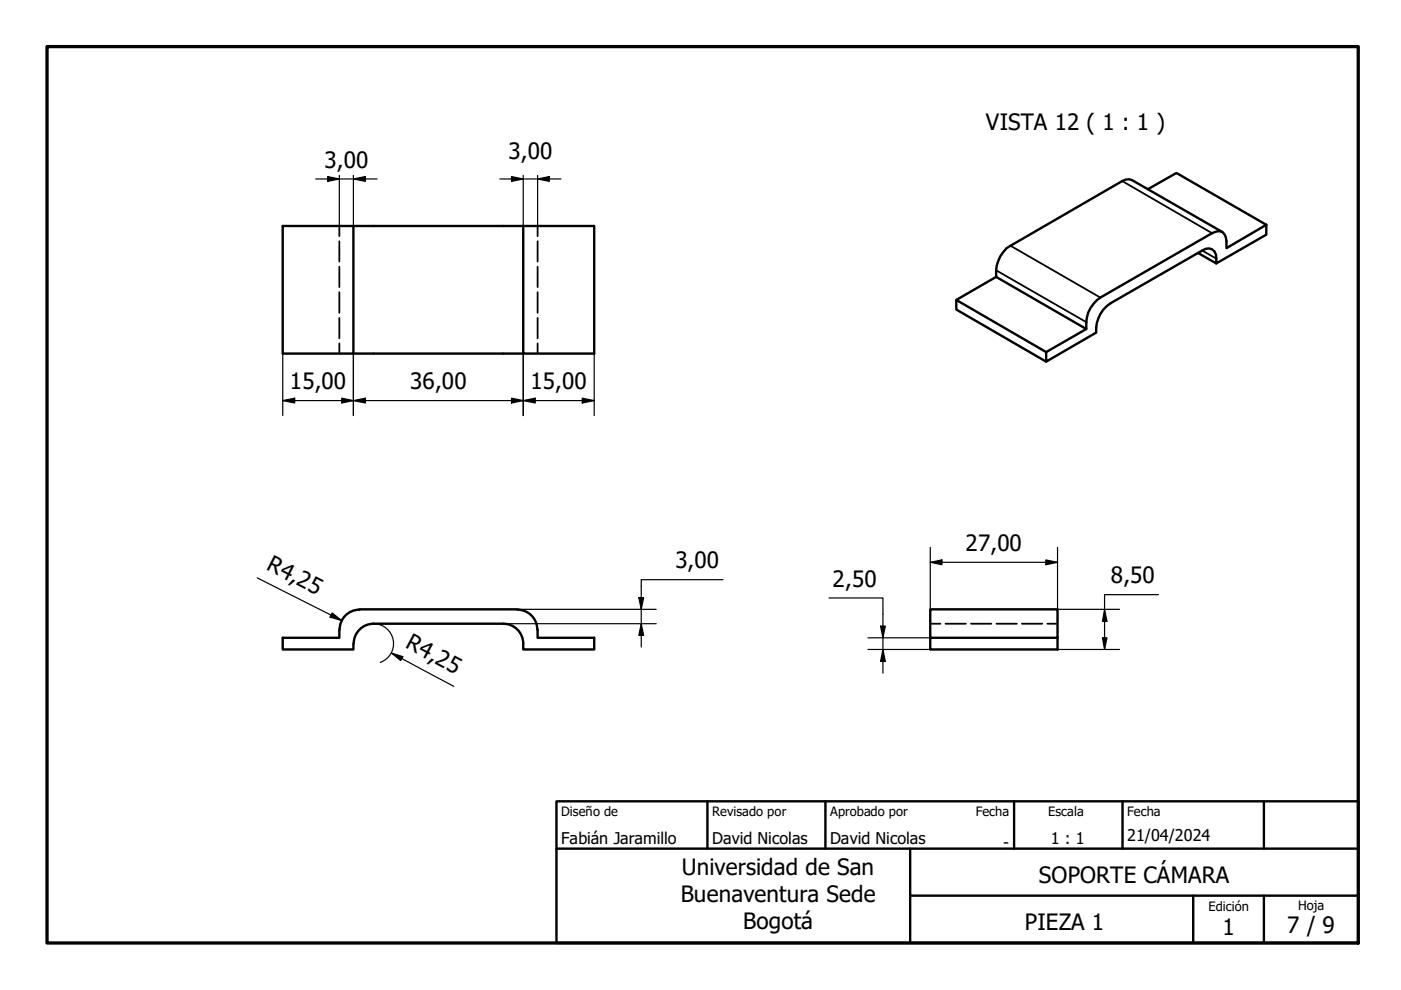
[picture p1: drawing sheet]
<svg xmlns="http://www.w3.org/2000/svg" width="297mm" height="210mm" viewBox="0 0 297 210" stroke-linecap="round" stroke-linejoin="round" font-family="sans-serif">
<!-- layer: Visible (ISO) -->
<g fill="none" stroke="#000" stroke-width=".51">
<path d="M74.9 47.9v27.1h-15v-27.1h51M110.9 47.9h15.1v27.1h-15.1zM211.2 58.7l-8.4 4.9 19 11M243.4 40.1l6-3.4 19.1 11M254 53.6l3.9 2.3M259.1 49.2l-19.1-11-.6-.2-.7 .1-.8 .3-23.7 13.7a6.7 6.7 0 0 0-3 6.6l19.1 11.1M268.5 47.7l-8.5 4.9a3.5 3.5 0 0 0-.9-3.4l-.6-.2-1.5 .4-23.7 13.7a6.9 6.9 0 0 0-3 6.7l-8.5 4.8M268.5 47.7v2.1l-10.6 6.1v-1.1a1.8 1.8 0 0 0-.9-1.9 1.8 1.8 0 0 0-2.1 .2l-19.4 11.2a6.8 6.8 0 0 0-3.1 6.2l-10.6 6.2v-2.1M74.9 75h36M202.8 63.6v2l19 11.1M71.9 133.4v1.8h-12v2.5h15v-1.2M76.2 129.2h33.5"/>
<path d="M76.2 129.3a4.2 4.2 0 0 0-4.2 4.2M79.2 132.2h27.5a4.2 4.2 0 0 1 4.2 4.3v1.2h15.1v-2.5h-12v-1.8M79.2 132.2a4.2 4.2 0 0 0-4.2 4.3M109.7 129.3a4.2 4.2 0 0 1 4.2 4.2M197.2 129.2h27v6h-27zM197.2 135.2v2.5h27v-2.5"/>
</g>
<!-- layer: Oculto (ISO) -->
<g fill="none" stroke="#000" stroke-width=".38">
<path d="M71.9 47.9v2.2M71.9 51.2v4.3M71.9 56.6v4.3M114 47.9v2.2M114 51.2v4.3M114 56.6v4.3M71.9 61.9v4.4M71.9 67.4v4.3M71.9 72.8v2.2M114 61.9v4.4M114 67.4v4.3M114 72.8v2.2"/>
<path d="M197.2 132.2h2.2M200.5 132.2h4.3M205.9 132.2h4.3M211.3 132.2h4.3M216.7 132.2h4.3M222.1 132.2h2.1"/>
</g>
<!-- layer: Visible fina (ISO) -->
<path d="M237.9 38.4l19.1 11M211.2 57.3l19.1 11M214.2 52.1l19.1 11M254.9 53.1l3 1.7" fill="none" stroke="#000" stroke-width=".38"/>
<!-- layer: Borde (ISO) -->
<path d="M10 9.9h278v190h-278z" fill="none" stroke="#000" stroke-width=".7"/>
<path d="M118 169.9h170v30h-170zM118 179.9h170M150 169.9v10M175 169.9v10M193 179.9v20M215 169.9v10M238 169.9v10M268 169.9v10M193 189.9h95M253 189.9v10M268 189.9v10" fill="none" stroke="#000" stroke-width=".51"/>
<!-- layer: Cota (ISO) -->
<g fill="none" stroke="#000" stroke-width=".25">
<path d="M66.9 37.9h13M69.5 37.4l2.4 .5-2.4 .6zM71.9 37.2v10.7M74.9 37.9l2.6-.5v1.1zM74.9 37.2v10.7M106 37.9h12.9M108.5 37.4l2.4 .5-2.4 .6zM110.9 37.2v10.7M114 37.9l2.5-.5v1.1zM114 37.2v10.7M59.9 75v13.1M74.9 75v13.1"/>
<path d="M110.9 75v13.1M126 75v13.1M59.9 84.9l2.6-.5v1zM59.9 84.9h66.1M72.5 84.4l2.4 .5-2.4 .5zM74.9 84.9l2.6-.5v1zM108.5 84.4l2.4 .5-2.4 .5zM110.9 84.9l2.6-.5v1zM123.4 84.4l2.6 .5-2.6 .5zM197.2 119.2l2.5-.5v1zM197.2 119.2h27M197.2 116v13.2"/>
<path d="M221.7 118.7l2.5 .5-2.5 .5zM224.2 116v13.2h13.2M54.5 122.5l17.9 9M70.4 130l2 1.5-2.4-.7zM79.2 132.2a4.2 4.2 0 0 1 4.2 3.6 4.2 4.2 0 0 1-2.8 4.7M83 138.5l2.4 .7-.4 .9zM83 138.5l13.2 7M106.7 132.2h32.4M109.7 129.2h29.4M135.4 126.7h1.1l-.5 2.5zM136 132.2l.5 2.5h-1.1zM153.3 122.9h-17.3v14.3"/>
<path d="M175.8 126.8h11.4v15.9M184 137.7h13.2M184 135.2h13.2M186.7 132.8h1l-.5 2.4zM187.2 137.7l.5 2.5h-1zM224.2 137.7h13.2M233.7 135.2h1l-.5 2.5zM234.2 129.2l.5 2.5h-1zM245.6 126.1h-11.4v11.6"/>
</g>
<g fill="#000">
<path d="M69.5 37.4l2.4 .5-2.4 .6zM74.9 37.9l2.6-.5v1.1zM108.5 37.4l2.4 .5-2.4 .6zM114 37.9l2.5-.5v1.1zM59.9 84.9l2.6-.5v1zM72.5 84.4l2.4 .5-2.4 .5zM74.9 84.9l2.6-.5v1zM108.5 84.4l2.4 .5-2.4 .5zM110.9 84.9l2.6-.5v1zM123.4 84.4l2.6 .5-2.6 .5zM197.2 119.2l2.5-.5v1zM221.7 118.7l2.5 .5-2.5 .5z"/>
<path d="M70.4 130l2 1.5-2.4-.7zM83 138.5l2.4 .7-.4 .9zM135.4 126.7h1.1l-.5 2.5zM136 132.2l.5 2.5h-1.1zM186.7 132.8h1l-.5 2.4zM233.7 135.2h1l-.5 2.5zM234.2 129.2l.5 2.5h-1zM187.2 137.7l.5 2.5h-1z"/>
</g>
<g font-size="4.8">
<text x="209" y="27.5">VISTA 12 ( 1 : 1 )</text>
<text x="68.8" y="35.5">3,00</text>
<text x="107.8" y="33.8">3,00</text>
<text x="61.5" y="82.5">15,00</text>
<text x="87" y="82.5">36,00</text>
<text x="112.5" y="82.5">15,00</text>
<text x="204.7" y="116.8">27,00</text>
<text x="56.3" y="120.7" transform="rotate(27 56.3 120.7)">R4,25</text>
<text x="143.2" y="120.5">3,00</text>
<text x="176.5" y="124.4">2,50</text>
<text x="235.5" y="123.7">8,50</text>
<text x="85.8" y="137.3" transform="rotate(28 85.8 137.3)">R4,25</text>
<text x="144.6" y="185.5">Universidad de San</text>
<text x="144.3" y="191.2">Buenaventura Sede</text>
<text x="220.3" y="187.3">SOPORTE CÁMARA</text>
<text x="157.5" y="197">Bogotá</text>
<text x="217.3" y="197.1">PIEZA 1</text>
<text x="272.9" y="197.8">7 / 9</text>
<text x="259.2" y="198.2">1</text>
</g>
<g font-size="3.4">
<text x="119" y="178.9">Fabián Jaramillo</text>
<text x="151" y="178.9">David Nicolas</text>
<text x="176" y="178.9">David Nicolas</text>
<text x="212.7" y="179.9">-</text>
<text x="222.8" y="178.9">1 : 1</text>
<text x="239" y="178.3">21/04/2024</text>
</g>
<g font-size="2.7">
<text x="119" y="173.1">Diseño de</text>
<text x="151" y="173">Revisado por</text>
<text x="176" y="173">Aprobado por</text>
<text x="206.9" y="173">Fecha</text>
<text x="222.2" y="173">Escala</text>
<text x="239" y="173">Fecha</text>
<text x="256.2" y="193.1">Edición</text>
<text x="275.2" y="192.9">Hoja</text>
</g>
</svg>
